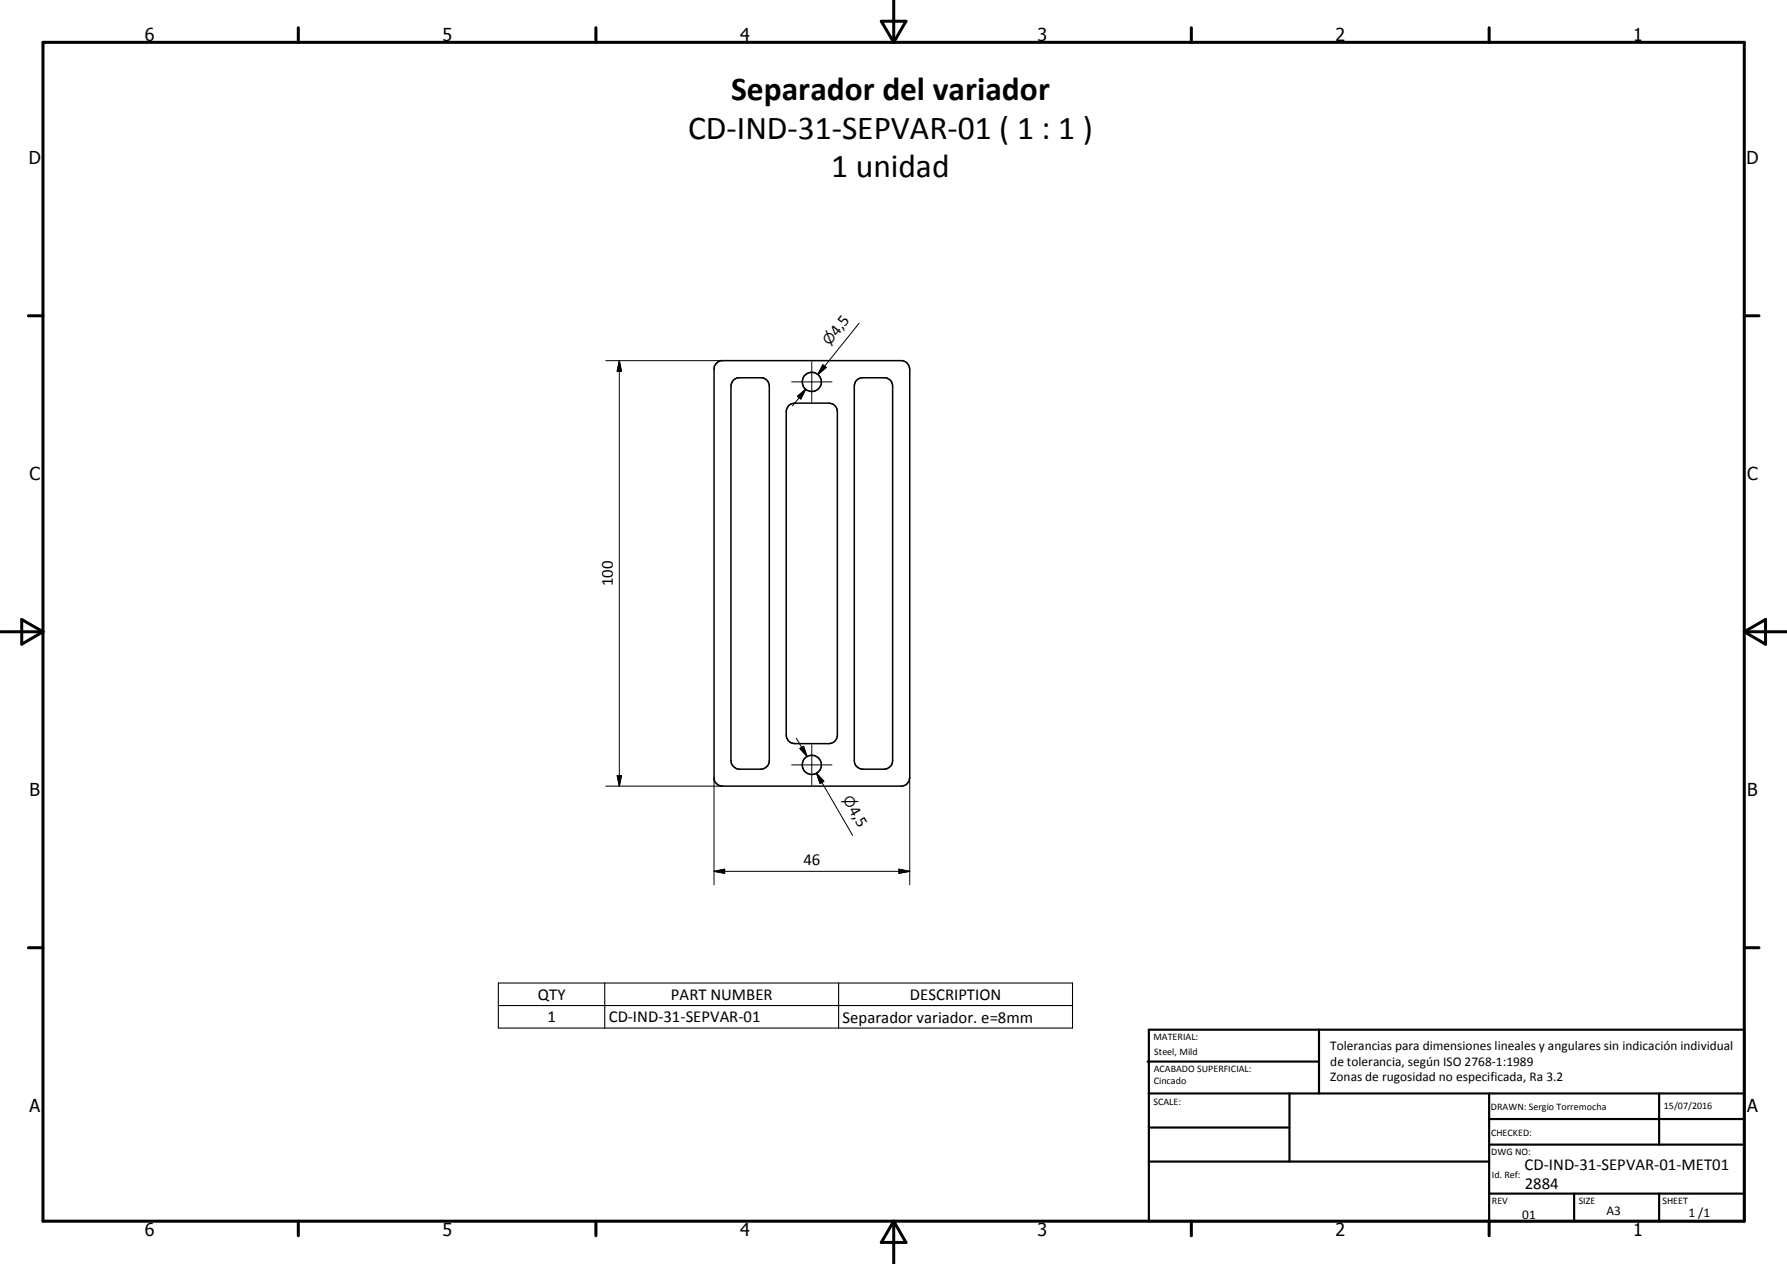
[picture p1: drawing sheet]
<svg xmlns="http://www.w3.org/2000/svg" width="420mm" height="297mm" viewBox="0 0 420 297" stroke-linecap="round" stroke-linejoin="round" font-family="sans-serif">
<g fill="none" stroke="#000" stroke-width=".35">
<path d="M168.3 85.5l.6-.5 .6-.2h42.7a2.2 2.2 0 0 1 1.7 1.9v96.1a2 2 0 0 1-2 1.9h-42a2 2 0 0 1-2-1.9v-96.1l.1-.6zM172.6 89.2l.9-.4h5.7a1.98 1.98 0 0 1 1.7 1.9v88a2 2 0 0 1-2 2.1h-5a2.09 2.09 0 0 1-2-2.1v-88l.1-.6zM185.3 95.5l.6-.5 1-.3h8a2 2 0 0 1 2 2.1v76a2 2 0 0 1-2 2h-8a2 2 0 0 1-2-2v-76l.1-.7zM201.3 89.5l1.2-.7h5.7a1.98 1.98 0 0 1 1.7 1.9v88a2 2 0 0 1-2.1 2.1h-4.9a2.09 2.09 0 0 1-2-2.1v-88z"/>
<circle cx="190.9" cy="89.8" r="2.25"/>
<circle cx="190.9" cy="179.7" r="2.25"/>
</g>
<g fill="none" stroke="#000" stroke-width=".71">
<path d="M10.1 9.9h400v277.1h-400zM70.1 6.5v3.4M140.1 6.5v3.4M207.2 5h5.8l-2.9 4.9zM210.1 0v9.9M280.1 6.5v3.4M350.1 6.5v3.4M6.7 74.2h3.4M410.1 74.2h3.5M.1 148.5h10M5.1 145.6l5 2.9-5 2.9zM410.1 148.5h10"/>
<path d="M410.1 148.5l5-2.9v5.8zM6.7 222.7h3.4M410.1 222.7h3.5M70.1 287v3.4M140.1 287v3.4M210.1 287v10M210.1 287l2.9 5h-5.8zM280.1 287v3.4M350.1 287v3.4"/>
</g>
<g fill="none" stroke="#000" stroke-width=".51">
<path d="M269.8 249.5h40.3M270.1 242h140v45h-140zM270.1 257h140M303.2 257v16M310.1 242v15M350.1 257v30M390.1 257v12M270.1 265h33.1M270.1 273h80M350.1 269h60M350.1 263h60M350.1 280.5h60"/>
<path d="M370.1 280.5v6.5M390.1 280.5v6.5"/>
</g>
<path d="M117.2 231h135v10.6h-135zM117.2 236.3h135M142.2 231v10.6M197.2 231v10.6" fill="none" stroke="#000" stroke-width=".25"/>
<g fill="none" stroke="#000" stroke-width=".24">
<path d="M202 75.9l-9.7 12.1M142.4 84.8h27.5M145.6 84.8l.5 2.4h-1zM145.6 84.8v99.9M186.1 89.7h9.5M187.5 93.1l1.9-1.6-1.1 2.3zM189.4 91.5l-3.1 3.9M190.9 85v9.5M193.5 85.7l.8 .7-2 1.6zM186.1 179.7h9.5M187.2 173.5l2.6 4.3M188.1 175.9l.8-.5 .9 2.4z"/>
<path d="M190.9 175v9.5M142.4 184.7h27.5M145.1 182.2h1l-.5 2.5zM167.9 182.8v25.1M192 181.7l1.7 1.9-.9 .5zM192 181.7l1.2 2.2M192 181.7l8.5 14.6M213.9 182.8v25.1M167.9 204.8l2.5-.5v.9zM167.9 204.8h46M211.4 204.3l2.5 .5-2.5 .4z"/>
</g>
<path d="M145.6 84.8l.5 2.4h-1zM187.5 93.1l1.9-1.6-1.1 2.3zM193.5 85.7l.8 .7-2 1.6zM188.1 175.9l.8-.5 .9 2.4zM145.1 182.2h1l-.5 2.5zM192 181.7l1.7 1.9-.9 .5zM167.9 204.8l2.5-.5v.9zM211.4 204.3l2.5 .5-2.5 .4z" fill="#000"/>
<g font-size="7.9">
<text x="171.9" y="23.6">Separador del variador</text>
<text x="161.8" y="32.6">CD-IND-31-SEPVAR-01 ( 1 : 1 )</text>
<text x="195.4" y="41.6">1 unidad</text>
</g>
<g font-size="4.2">
<text x="34" y="9.6">6</text>
<text x="104" y="9.6">5</text>
<text x="174" y="9.6">4</text>
<text x="244" y="9.6">3</text>
<text x="314" y="9.6">2</text>
<text x="384" y="9.6">1</text>
<text x="6.8" y="38.7">D</text>
<text x="410.6" y="38.7">D</text>
<text x="7" y="112.9">C</text>
<text x="410.8" y="112.9">C</text>
<text x="7" y="187.1">B</text>
<text x="410.8" y="187.1">B</text>
<text x="7" y="261.4">A</text>
<text x="410.8" y="261.4">A</text>
<text x="34" y="290.4">6</text>
<text x="104" y="290.4">5</text>
<text x="174" y="290.4">4</text>
<text x="244" y="290.4">3</text>
<text x="314" y="290.4">2</text>
<text x="384" y="290.4">1</text>
</g>
<g font-size="3.9">
<text x="196.8" y="79.1" transform="rotate(-51 196.8 79.1)">4,5</text>
<text x="144.1" y="137.8" transform="rotate(-90 144.1 137.8)">100</text>
<text x="199.5" y="190.3" transform="rotate(60 199.5 190.3)">4,5</text>
<text x="188.9" y="203.2">46</text>
<text x="126.5" y="234.9">QTY</text>
<text x="157.8" y="234.9">PART NUMBER</text>
<text x="213.9" y="234.9">DESCRIPTION</text>
<text x="128.7" y="240.2">1</text>
<text x="143.1" y="240.2">CD-IND-31-SEPVAR-01</text>
<text x="198.1" y="240.3">Separador variador. e=8mm</text>
<text x="358.5" y="275">CD-IND-31-SEPVAR-01-MET01</text>
<text x="358.5" y="279.4">2884</text>
</g>
<g font-size="3.3">
<text x="195" y="81.3" transform="rotate(-51 195 81.3)">n</text>
<text x="198.1" y="187.9" transform="rotate(60 198.1 187.9)">n</text>
</g>
<g font-size="3.1">
<text x="312.7" y="246.8">Tolerancias para dimensiones lineales y angulares sin indicación individual</text>
<text x="312.7" y="250.4">de tolerancia, según ISO 2768-1:1989</text>
<text x="312.7" y="254">Zonas de rugosidad no especificada, Ra 3.2</text>
<text x="357.9" y="286.4">01</text>
<text x="377.7" y="285.6">A3</text>
<text x="397" y="285.9">1 /1</text>
</g>
<g font-size="2.4">
<text x="271.2" y="244.4">MATERIAL:</text>
<text x="271.3" y="252">ACABADO SUPERFICIAL:</text>
<text x="271.4" y="247.9">Steel, Mild</text>
<text x="271.3" y="254.6">Cincado</text>
<text x="271.2" y="259.7">SCALE:</text>
<text x="350.6" y="260.8">DRAWN: Sergio Torremocha</text>
<text x="391.2" y="260.6">15/07/2016</text>
<text x="350.6" y="267">CHECKED:</text>
<text x="350.6" y="271.4">DWG NO:</text>
<text x="350.8" y="276.9">Id. Ref:</text>
<text x="350.8" y="282.8">REV</text>
<text x="371.2" y="282.9">SIZE</text>
<text x="390.9" y="282.9">SHEET</text>
</g>
</svg>
